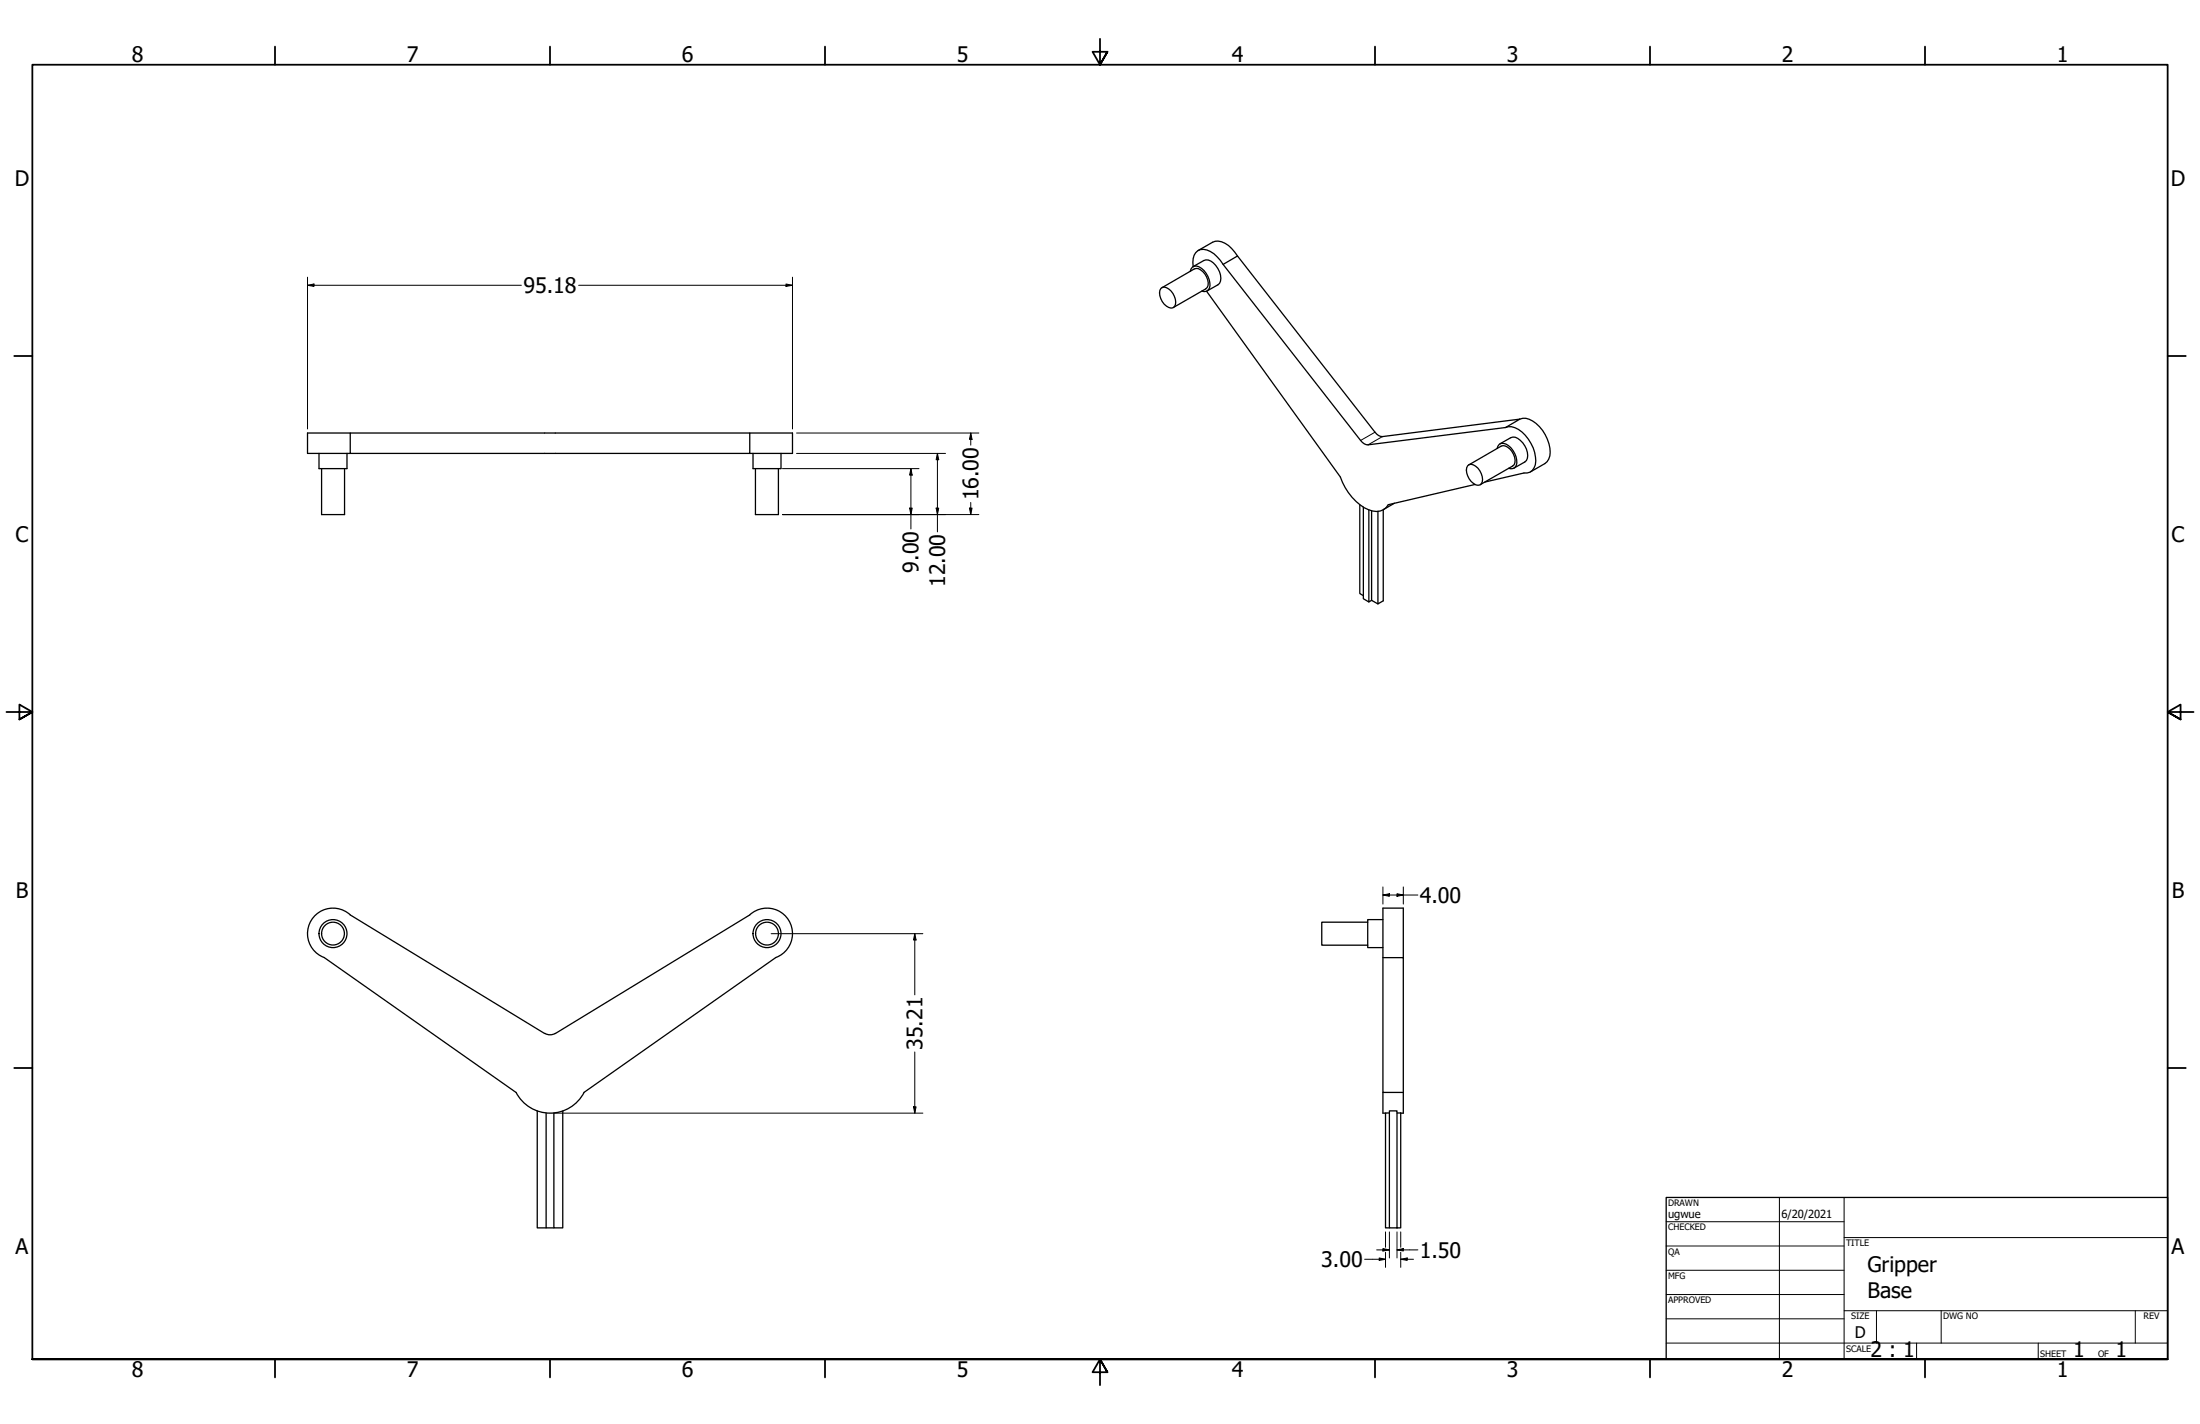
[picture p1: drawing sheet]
<svg xmlns="http://www.w3.org/2000/svg" width="864mm" height="559mm" viewBox="0 0 864 559" stroke-linecap="round" stroke-linejoin="round" font-family="sans-serif">
<!-- layer: Visible (ANSI) -->
<g fill="none" stroke="#000" stroke-width=".51">
<path d="M470.3 98.3l5.7-3.2a6.6 6.6 0 0 1 7.5 2.4l2.3 3M455.7 113.2a2.15 2.15 0 0 1 3.1 .2 6 6 0 0 1 2.2 6.9 2.15 2.15 0 0 1-3.1-.2 6 6 0 0 1-2.2-6.9zM456.1 112.9l12.7-7.4a4.4 4.4 0 0 1 4.8 3.2 3.8 3.8 0 0 1-.3 4.6l-12.7 7.3M467.2 106.4a2.45 2.45 0 0 1 1.8-2 2.45 2.45 0 0 1 2.6 .9 8.1 8.1 0 0 1 3.1 7.9 2.17 2.17 0 0 1-3 1M468.3 104.6l4.3-2.4a4.8 4.8 0 0 1 5.5 3.2 4.8 4.8 0 0 1 0 6.4l-4.3 2.4M473.6 114.3l52.6 72.9a21.7 21.7 0 0 0 11 12.8 5.7 5.7 0 0 0 7.8-1.9l34-8M480.1 103.8l5.7-3.3 54 69.1a3.6 3.6 0 0 0 2.9 1.7l53.9-6.8-5.6 3.3-54 6.8a3.6 3.6 0 0 1-2.9-1.8zM480.1 103.8a10.1 10.1 0 0 0-8.8-5.9 4.5 4.5 0 0 0-3.1 5.1l.2 1.6M125.2 177.9v6h11v-6M137.5 169.9h156.8v8h-156.8zM137.5 169.9h-16.8v8h16.8M294.3 169.9h16.8v8h-16.8"/>
<path d="M295.6 177.9v6h11v-6M587.7 176a2.45 2.45 0 0 1 1.8-2.1 2.45 2.45 0 0 1 2.6 .9 8.1 8.1 0 0 1 3.1 7.9 2.22 2.22 0 0 1-3 1.1M588.8 174.2l4.2-2.4a4.9 4.9 0 0 1 5.6 3.1 4.8 4.8 0 0 1 0 6.4l-4.3 2.4M591 167.8a7.2 7.2 0 0 1 7.7 3 14.5 14.5 0 0 1 4 11.6 3.9 3.9 0 0 1-4.5 3.2l-15.3 3.6M596.6 164.5a7.2 7.2 0 0 1 7.7 2.9 13.3 13.3 0 0 1 3.6 12.7l-1.5 1.8-5.6 3.3M126.2 183.9v18h9.1v-18M296.5 183.9v18h9.1v-18M533.8 198.1v34.8l1.4 .8M535.2 199v35.9l2.1 1.3M547.4 197.5l-4.3 2.5M576.1 182.8a2.15 2.15 0 0 1 3.1 .1 6 6 0 0 1 2.3 7 2.15 2.15 0 0 1-3.1-.2 6 6 0 0 1-2.3-6.9zM576.6 182.4l12.7-7.3a4.4 4.4 0 0 1 4.8 3.1 3.8 3.8 0 0 1-.3 4.7l-12.7 7.3"/>
<path d="M537.3 200.1v36.1l1.1-.6M538.4 200.5v35.1l2.5 1.4M543 200v35.8l-2.1 1.2v-36.3M536.9 361.9h-18v9h18M542.9 360.9h-6v11h6M542.9 375.8v52.9h8v8.1h-1.1M550.9 375.8v-19.4h-8v19.4h8v52.9M213.8 405.6l-76.3-46.6a10 10 0 0 0-15.3 2.2 10 10 0 0 0 5.1 14.6l75.3 52.9a15 15 0 0 0 26.7 0l75.2-52.9a10 10 0 0 0 5.1-14.6 10 10 0 0 0-15.3-2.2l-76.3 46.6M213.9 405.5l1.7 .6 2.4-.6M210.9 435.9v45.9h3.5M214.4 436.8v45h3M220.9 435.9v45.9h-3.5v-45"/>
<path d="M542.9 428.7v8.1h1M545.4 436.8h-1.5v45h1.5M548.4 436.8h1.4v45h-1.4v-45.9h-3v45.9h3"/>
<circle cx="130.7" cy="366.4" r="4.5"/>
<circle cx="130.7" cy="366.4" r="5.5"/>
<circle cx="301.1" cy="366.4" r="4.5"/>
<circle cx="301.1" cy="366.4" r="5.5"/>
</g>
<!-- layer: Visible Narrow (ANSI) -->
<path d="M539.8 169.6l-5.7 3.2M542.7 171.3l-5.7 3.3" fill="none" stroke="#000" stroke-width=".39"/>
<!-- layer: Border (ANSI) -->
<g fill="none" stroke="#000" stroke-width=".7">
<path d="M107.9 18.3v7.1M215.9 18.3v7.1M323.8 18.3v7.1M431.8 15.2v10.2l-2.9-5.1h5.8l-2.9 5.1 2.9-5.1M539.8 18.3v7.1M647.7 18.3v7.1M755.6 18.3v7.1M5.6 139.7h7.1M850.9 139.7h7.1M2.5 279.4h10.2l-5.1-2.9v5.8l5.1-2.9-5.1 2.9M861.1 279.4h-10.2l5.1-2.9v5.8l-5.1-2.9 5.1 2.9M5.6 419.1h7.1"/>
<path d="M850.9 419.1h7.1M12.7 533.4v-508h838.2v508h-838.2h838.2M107.9 533.4v7.1M215.9 533.4v7.1M323.8 533.4v7.1M434.7 538.5l-2.9-5.1 2.9 5.1h-5.8l2.9-5.1v10.2M539.8 533.4v7.1M647.7 533.4v7.1M755.6 533.4v7.1"/>
</g>
<!-- layer: Title (ANSI) -->
<g fill="none" stroke="#000" stroke-width=".39">
<path d="M654 479.4h69.9M698.5 469.9v63.5M723.9 469.9v63.5M654 488.9h69.9M654 498.5h69.9M723.9 485.6h127M654 508h69.9M654 517.5h69.9M723.9 514.3h127M736.6 514.3v12.7M762 514.3v12.7M838.2 514.3v12.7"/>
<path d="M654 527h196.9M752.3 527v6.4M800.1 527v6.4"/>
</g>
<path d="M654 469.9h196.9v63.5h-196.9z" fill="none" stroke="#000" stroke-width=".51"/>
<!-- layer: Dimension (ANSI) -->
<g fill="none" stroke="#000" stroke-width=".39">
<path d="M120.7 112l2.6-.6v1zM120.7 112h84M120.7 108.8v59.5M227.1 112h84M308.5 111.4l2.6 .6-2.6 .4zM311.1 108.8v59.5M312.7 169.9h71.5M312.7 177.9h58.5M368 177.9l.5 2.5h-1zM368 177.9v30.8M381.1 169.9l.5 2.5h-1zM381.1 169.9v4.8"/>
<path d="M307.1 183.9h53.6M357.1 199.4h1l-.5 2.5zM357.6 183.9l.5 2.5h-1zM357.6 183.9v23.7M367.5 199.4h1l-.5 2.5zM380.6 199.4h1l-.5 2.5zM381.1 197.2v4.7M307.1 201.9h77.1M542.9 351.2l2.5-.5v1zM542.9 351.2h13.7M542.9 348v6.8M548.4 350.7l2.5 .5-2.5 .5z"/>
<path d="M550.9 348v6.8M302.7 366.4h59.6M359.1 366.4l.5 2.5h-1zM359.1 366.4v24M359.1 412.8v24M217.5 436.8h144.8M358.6 434.3h1l-.5 2.5zM535.7 494.2h8.2M540.4 490.5h5M541.4 493.6l2.5 .6-2.5 .4zM542.9 490l2.5 .5-2.5 .4zM543.9 483.4v6.1"/>
<path d="M543.9 491.4v5.9M545.4 483.4v10.2M548.4 490.5l2.5-.5v.9zM548.4 490.5h8.2M548.4 483.4v10.2M549.8 494.2l2.6-.6v1zM549.8 494.2h5.1M549.8 483.4v6.1M549.8 491.4v5.9"/>
</g>
<g fill="#000">
<path d="M120.7 112l2.6-.6v1z" fill-rule="evenodd"/>
<path d="M308.5 111.4l2.6 .6-2.6 .4z" fill-rule="evenodd"/>
<path d="M381.1 169.9l.5 2.5h-1z" fill-rule="evenodd"/>
<path d="M357.1 199.4h1l-.5 2.5z" fill-rule="evenodd"/>
<path d="M357.6 183.9l.5 2.5h-1z" fill-rule="evenodd"/>
<path d="M367.5 199.4h1l-.5 2.5z" fill-rule="evenodd"/>
<path d="M368 177.9l.5 2.5h-1z" fill-rule="evenodd"/>
<path d="M380.6 199.4h1l-.5 2.5z" fill-rule="evenodd"/>
<path d="M542.9 351.2l2.5-.5v1z" fill-rule="evenodd"/>
<path d="M548.4 350.7l2.5 .5-2.5 .5z" fill-rule="evenodd"/>
<path d="M359.1 366.4l.5 2.5h-1z" fill-rule="evenodd"/>
<path d="M358.6 434.3h1l-.5 2.5z" fill-rule="evenodd"/>
<path d="M541.4 493.6l2.5 .6-2.5 .4z" fill-rule="evenodd"/>
<path d="M542.9 490l2.5 .5-2.5 .4z" fill-rule="evenodd"/>
<path d="M548.4 490.5l2.5-.5v.9z" fill-rule="evenodd"/>
<path d="M549.8 494.2l2.6-.6v1z" fill-rule="evenodd"/>
</g>
<g font-size="8.4">
<text x="51.7" y="24.4">8</text>
<text x="159.6" y="24.4">7</text>
<text x="267.6" y="24.4">6</text>
<text x="375.5" y="24.4">5</text>
<text x="483.5" y="24.4">4</text>
<text x="591.4" y="24.4">3</text>
<text x="699.4" y="24.4">2</text>
<text x="807.3" y="24.4">1</text>
<text x="5.8" y="72.9">D</text>
<text x="852.1" y="72.9">D</text>
<text x="205.5" y="115">95.18</text>
<text x="384.1" y="196.3" transform="rotate(-90 384.1 196.3)">16.00</text>
<text x="6.1" y="212.6">C</text>
<text x="852.4" y="212.6">C</text>
<text x="360.6" y="224.7" transform="rotate(-90 360.6 224.7)">9.00</text>
<text x="371" y="230.4" transform="rotate(-90 371 230.4)">12.00</text>
<text x="6.2" y="352.3">B</text>
<text x="852.5" y="352.3">B</text>
<text x="557.3" y="354.3">4.00</text>
<text x="362.1" y="412.1" transform="rotate(-90 362.1 412.1)">35.21</text>
<text x="6.1" y="492">A</text>
<text x="852.4" y="492">A</text>
<text x="518.6" y="497.2">3.00</text>
<text x="557.3" y="493.5">1.50</text>
<text x="733" y="499.1">Gripper</text>
<text x="733" y="509.2">Base</text>
<text x="734.3" y="532.6">2 : 1</text>
<text x="813.8" y="532.6">1</text>
<text x="830.5" y="532.6">1</text>
<text x="51.7" y="540.5">8</text>
<text x="159.6" y="540.5">7</text>
<text x="267.6" y="540.5">6</text>
<text x="375.5" y="540.5">5</text>
<text x="483.5" y="540.5">4</text>
<text x="591.4" y="540.5">3</text>
<text x="699.4" y="540.5">2</text>
<text x="807.3" y="540.5">1</text>
</g>
<text font-size="6.3" x="728.1" y="524.9">D</text>
<g font-size="4.4">
<text x="654.8" y="477.8">ugwue</text>
<text x="699.3" y="478">6/20/2021</text>
</g>
<g font-size="3.5">
<text x="654.8" y="473.2">DRAWN</text>
<text x="654.8" y="482.8">CHECKED</text>
<text x="724.7" y="488.9">TITLE</text>
<text x="654.8" y="492.3">QA</text>
<text x="654.8" y="501.8">MFG</text>
<text x="654.8" y="511.4">APPROVED</text>
<text x="726.7" y="517.7">SIZE</text>
<text x="762.8" y="517.7">DWG NO</text>
<text x="841.4" y="517.7">REV</text>
<text x="724.7" y="530.4">SCALE</text>
<text x="800.9" y="532.6">SHEET</text>
<text x="823.6" y="532.6">OF</text>
</g>
</svg>
